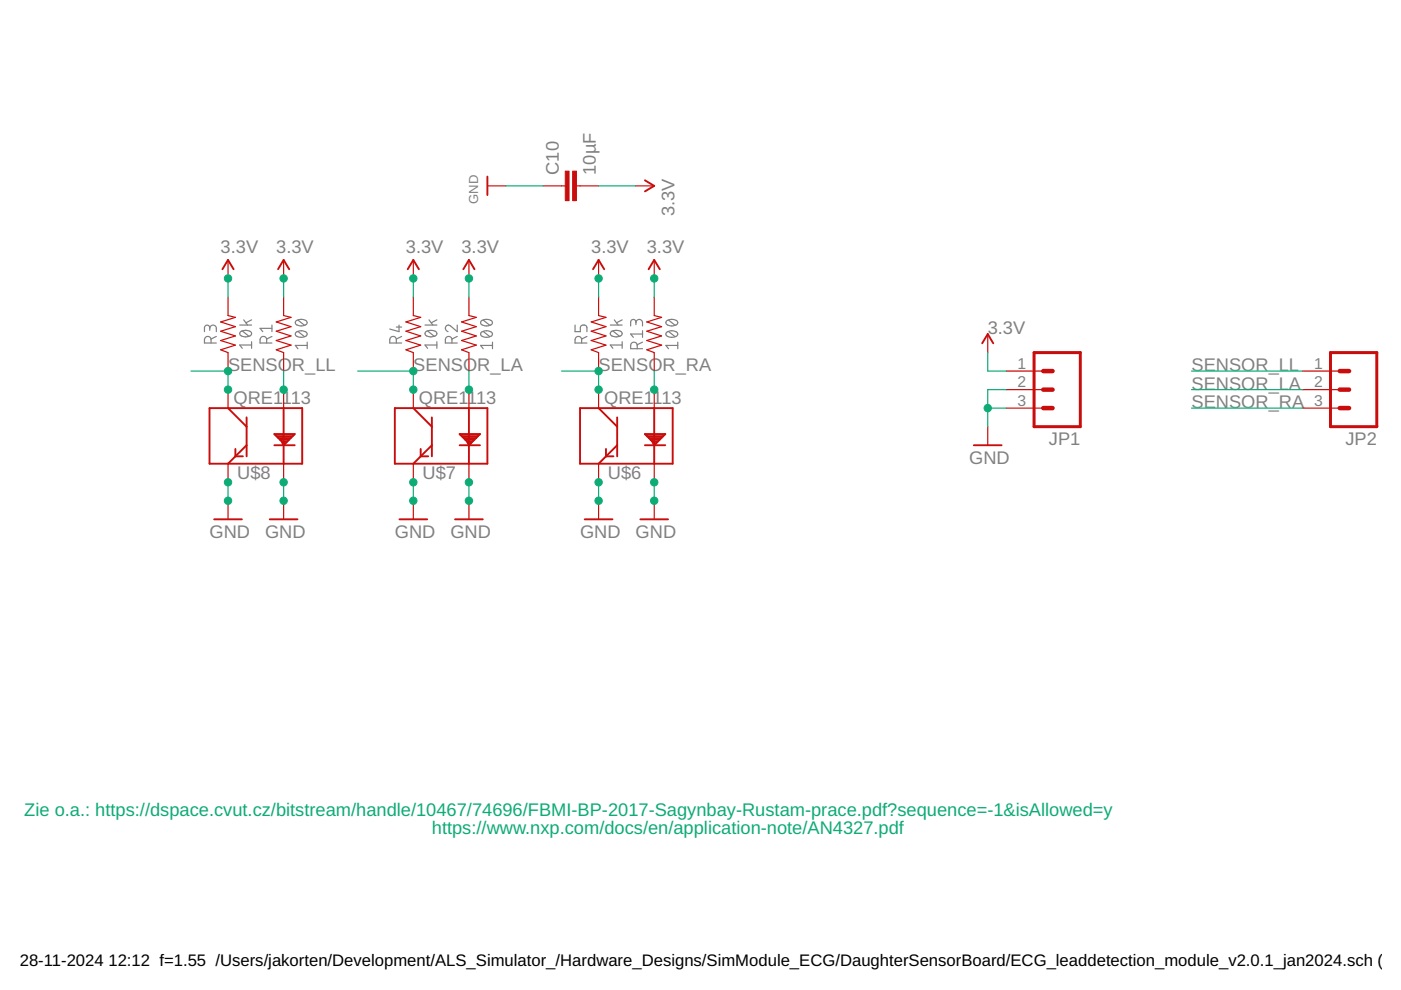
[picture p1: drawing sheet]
<svg xmlns="http://www.w3.org/2000/svg" width="297mm" height="210mm" viewBox="0 0 297 210" stroke-linecap="round" stroke-linejoin="round" font-family="sans-serif">
<g fill="none" stroke="#808080" stroke-width=".25">
<path d="M44.5 69.6a.7 .7 0 0 1 .7-.7 .7 .7 0 0 1 .7 .7v.7M44.5 70v-.5a.56 .56 0 0 0-.6-.6 .56 .56 0 0 0-.6 .6v.8M44.7 72.7v-.7a.7 .7 0 0 0-.7-.7 .7 .7 0 0 0-.7 .7v.7h2.6M45.9 71.3l-1.2 .6M50.8 68.9h2.5M50.9 70.4a1.81 1.81 0 0 1 2.4 .2v.1a1.54 1.54 0 0 1-2.3 .4l-.2-.2zM51.4 70.2l1.4 1.1M51.7 67.8l.8 1.1M53.3 73.2h-2.5l.6 .7M53.3 72.5v1.4M53.3 67.8l-1.1 .6M56.5 72.7v-.7a.7 .7 0 0 0-.7-.7 .7 .7 0 0 0-.7 .7v.7h2.6"/>
<path d="M57.7 71.3l-1.2 .6M57.7 69.6h-2.6l.6 .7M57.7 68.9v1.4M62.7 70.5a1.6 1.6 0 0 1 2.4 .3 1.54 1.54 0 0 1-2.3 .4l-.2-.2zM62.7 68.1a1.78 1.78 0 0 1 2.4 .1v.2a1.54 1.54 0 0 1-2.5 .2zM63.2 70.3l1.4 1.1M63.2 67.9l1.4 1.1M65.1 73.2h-2.5l.6 .7M65.1 72.5v1.4M84 72.7v-.7a.7 .7 0 0 0-.7-.7 .7 .7 0 0 0-.7 .7v.7h2.6M84 69.3h1.2M84.6 68.9v1.4l-2-.5"/>
<path d="M85.2 71.3l-1.2 .6M90.1 68.9h2.5M90.2 70.4a1.81 1.81 0 0 1 2.4 .2v.1a1.54 1.54 0 0 1-2.3 .4l-.2-.2zM90.7 70.2l1.4 1.1M91 67.8l.8 1.1M92.6 73.2h-2.5l.6 .7M92.6 72.5v1.4M92.6 67.8l-1.2 .6M95.8 72.7v-.7a.7 .7 0 0 0-.7-.7 .7 .7 0 0 0-.7 .7v.7h2.5M96.9 68.9v1.4l-1.4-1.2a.69 .69 0 0 0-1 .2 .69 .69 0 0 0 .5 1M96.9 71.3l-1.1 .6M102 70.5a1.6 1.6 0 0 1 2.4 .3 1.54 1.54 0 0 1-2.3 .4l-.2-.2z"/>
<path d="M102 68.1a1.78 1.78 0 0 1 2.4 .1v.2a1.54 1.54 0 0 1-2.5 .2zM102.4 70.3l1.4 1.1M102.4 67.9l1.4 1.1M104.4 73.2h-2.5l.5 .7M104.4 72.5v1.4M121.9 68.9v1.4h1.1v-.8a.71 .71 0 0 1 .7-.6 .71 .71 0 0 1 .7 .6v.8M123.3 72.7v-.7a.7 .7 0 0 0-.7-.7 .7 .7 0 0 0-.7 .7v.7h2.5M124.4 71.3l-1.1 .6M129.4 68.9h2.5M129.6 70.3a1.82 1.82 0 0 1 2.3 .3v.1a1.48 1.48 0 0 1-2.5 0zM129.9 70.2l1.4 1.1M130.2 67.8l.9 1.1"/>
<path d="M131.9 73.2h-2.5l.5 .7M131.9 72.5v1.4M131.9 67.8l-1.2 .6M134.8 68.4a.7 .7 0 0 1 .7-.7 .7 .7 0 0 1 .7 .7v.7M134.8 68.8v-.5a.56 .56 0 0 0-.5-.6 .56 .56 0 0 0-.6 .6v.8M135.1 73.9a1.29 1.29 0 0 0-.3-1.2l-.4-.2-.4 .2a1.21 1.21 0 0 0-.3 1.2h2.5M136.2 72.5l-1.1 .6M136.2 70.8h-2.5l.6 .7M136.2 70.1v1.4M141.3 70.5a1.6 1.6 0 0 1 2.4 .3 1.54 1.54 0 0 1-2.3 .4l-.2-.2zM141.4 68a1.78 1.78 0 0 1 2.3 .2v.2a1.54 1.54 0 0 1-2.5 .2zM141.7 70.3l1.4 1.1"/>
<path d="M141.7 67.9l1.4 1.1M143.7 73.2h-2.5l.5 .7M143.7 72.5v1.4"/>
</g>
<path d="M219.2 74.8h9.8v15.7h-9.8zM282.1 74.8h9.8v15.7h-9.8z" fill="none" stroke="#c90d0c" stroke-width=".63"/>
<path d="M221.2 78.7h2M284.1 78.7h1.9M221.2 86.5h2M221.2 82.6h2M284.1 86.5h1.9M284.1 82.6h1.9" fill="none" stroke="#c90d0c" stroke-width=".95"/>
<g fill="none" stroke="#c90d0c" stroke-width=".25">
<path d="M103.3 39.4h4M115.1 39.4h4.7M122.2 39.4h4.7M134.8 39.4h3.9M48.3 55.1v3.9M60.1 55.1v3.9M87.6 55.1v3.9M99.4 55.1v3.9M126.9 55.1v3.9M138.7 55.1v3.9M48.3 63v3.9l1.6 .4-3.1 1 3.1 1-3.1 .9 3.1 1-3.1 1 3.1 1-3.1 1 1.5 .6v3.9M60.1 63v3.9l1.6 .4-3.1 1 3.1 1-3.1 .9 3.1 1-3.1 1 3.1 1-3.1 1 1.5 .6v3.9"/>
<path d="M87.6 63v3.9l1.6 .4-3.1 1 3.1 1-3.1 .9 3.1 1-3.1 1 3.1 1-3.1 1 1.5 .6v3.9M99.4 63v3.9l1.6 .4-3.1 1 3.1 1-3.1 .9 3.1 1-3.1 1 3.1 1-3.1 1 1.5 .6v3.9M126.9 63v3.9l1.6 .4-3.2 1 3.2 1-3.2 .9 3.2 1-3.2 1 3.2 1-3.2 1 1.6 .6v3.9M138.7 63v3.9l1.6 .4-3.2 1 3.2 1-3.2 .9 3.2 1-3.2 1 3.2 1-3.2 1 1.6 .6v3.9M209.4 70.8v4M213.3 78.7h7.9M276.2 78.7h7.9M48.3 82.6v3.9M48.3 98.3v4M60.1 82.6v3.9M60.1 98.3v4M87.6 82.6v3.9"/>
<path d="M87.6 98.3v4M99.4 82.6v3.9M99.4 98.3v4M126.9 82.6v3.9M126.9 98.3v4M138.7 82.6v3.9M138.7 98.3v4M209.4 90.5v3.9M213.3 82.6h7.9M213.3 86.5h7.9M276.2 82.6h7.9M276.2 86.5h7.9"/>
<path d="M48.3 106.2v3.9M60.1 106.2v3.9M87.6 106.2v3.9M99.4 106.2v3.9M126.9 106.2v3.9M138.7 106.2v3.9"/>
</g>
<g fill="none" stroke="#c90d0c" stroke-width=".4">
<path d="M103.3 37.4v4M136.7 38.2l2 1.2-2 1.2M47.2 57.1l1.1-2 1.2 2M58.9 57.1l1.2-2 1.2 2M86.4 57.1l1.2-2 1.2 2M98.2 57.1l1.2-2 1.2 2M125.7 57.1l1.2-2 1.2 2M137.5 57.1l1.2-2 1.2 2M208.2 72.8l1.2-2 1.2 2M44.4 86.5h19.7v11.8h-19.7zM48.3 86.5l4 4M49.9 96.8h1.6"/>
<path d="M49.9 96.8l-1.6 1.5M49.9 95.2v1.6M52.3 88.5v8.3M52.3 94.4l-2.4 2.4M58.2 94.4h4.3M58.2 92h4.3l-2.4 2.4-.4-.8zM58.3 92.2h4.1M58.7 92.5h3.3M59 92.9h2.7M59.4 93.2h1.9M59.7 93.6h1.2M59.9 94h.7"/>
<path d="M60.1 94.3h.1M60.1 86.5v11.8M83.7 86.5h19.6v11.8h-19.6zM87.6 86.5l4 4M89.2 96.8h1.6M89.2 96.8l-1.6 1.5M89.2 95.2v1.6M91.6 88.5v8.3M91.6 94.4l-2.4 2.4M97.5 94.4h4.3M97.5 92h4.3l-2.4 2.4-.4-.8zM97.6 92.2h4.1"/>
<path d="M97.9 92.5h3.4M98.3 92.9h2.6M98.7 93.2h1.9M99 93.6h1.2M99.2 94h.6M99.4 94.3h.1M99.4 86.5v11.8M123 86.5h19.6v11.8h-19.6zM126.9 86.5l4 4M128.5 96.8l-1.6 1.5M128.5 96.8h1.6M128.5 95.2v1.6"/>
<path d="M130.9 88.5v8.3M130.9 94.4l-2.4 2.4M136.7 94.4h4.4M136.7 92h4.4l-2.4 2.4-.4-.8zM136.9 92.2h4M137.2 92.5h3.4M137.6 92.9h2.6M137.9 93.2h1.9M138.3 93.6h1.2M138.5 94h.6M138.7 94.3h.1M138.7 86.5v11.8"/>
<path d="M206.5 94.4h5.9M45.4 110.1h5.9M57.2 110.1h5.9M84.7 110.1h5.9M96.5 110.1h5.9M124 110.1h5.9M135.8 110.1h5.8"/>
</g>
<g fill="#c90d0c" stroke="#c90d0c" stroke-width=".21">
<path d="M121.4 36.3h.8v6.2h-.8z"/>
<path d="M119.8 36.3h.8v6.2h-.8z"/>
</g>
<g fill="none" stroke="#0dab76" stroke-width=".25">
<path d="M107.3 39.4h7.8M126.9 39.4h7.9M48.3 59v4M60.1 59v4M87.6 59v4M99.4 59v4M126.9 59v4M138.7 59v4M40.5 78.7h7.8v3.9M60.1 78.7v3.9M75.8 78.7h11.8v3.9M99.4 78.7v3.9"/>
<path d="M119.1 78.7h7.8v3.9M138.7 78.7v3.9M209.4 74.8v3.9h3.9M252.6 78.7h23.6M209.4 86.5h3.9M213.3 82.6h-3.9v7.9M252.6 86.5h23.6M252.6 82.6h23.6M48.3 102.3v3.9M60.1 102.3v3.9M87.6 102.3v3.9M99.4 102.3v3.9"/>
<path d="M126.9 102.3v3.9M138.7 102.3v3.9"/>
</g>
<g fill="#0dab76" stroke="#0dab76" stroke-width=".21">
<circle cx="138.7" cy="59" r=".78"/>
<circle cx="60.1" cy="59" r=".78"/>
<circle cx="99.4" cy="59" r=".78"/>
<circle cx="48.3" cy="59" r=".78"/>
<circle cx="87.6" cy="59" r=".78"/>
<circle cx="126.9" cy="59" r=".78"/>
<circle cx="209.4" cy="86.5" r=".78"/>
<circle cx="60.1" cy="102.3" r=".78"/>
<circle cx="60.1" cy="106.2" r=".78"/>
<circle cx="48.3" cy="106.2" r=".78"/>
<circle cx="48.3" cy="102.3" r=".78"/>
<circle cx="99.4" cy="102.3" r=".78"/>
<circle cx="99.4" cy="106.2" r=".78"/>
<circle cx="87.6" cy="102.3" r=".78"/>
<circle cx="87.6" cy="106.2" r=".78"/>
<circle cx="138.7" cy="102.3" r=".78"/>
<circle cx="138.7" cy="106.2" r=".78"/>
<circle cx="126.9" cy="102.3" r=".78"/>
<circle cx="126.9" cy="106.2" r=".78"/>
<circle cx="48.3" cy="82.6" r=".78"/>
<circle cx="48.3" cy="78.7" r=".78"/>
<circle cx="87.6" cy="82.6" r=".78"/>
<circle cx="87.6" cy="78.7" r=".78"/>
<circle cx="126.9" cy="82.6" r=".78"/>
<circle cx="126.9" cy="78.7" r=".78"/>
<circle cx="60.1" cy="82.6" r=".78"/>
<circle cx="99.4" cy="82.6" r=".78"/>
<circle cx="138.7" cy="82.6" r=".78"/>
</g>
<g font-size="3.9" fill="#808080">
<text x="118.5" y="37" transform="rotate(-90 118.5 37)">C10</text>
<text x="126.3" y="37" transform="rotate(-90 126.3 37)">10µF</text>
<text x="143" y="45.8" transform="rotate(-90 143 45.8)">3.3V</text>
<text x="46.8" y="53.5">3.3V</text>
<text x="58.6" y="53.5">3.3V</text>
<text x="86.1" y="53.5">3.3V</text>
<text x="97.8" y="53.5">3.3V</text>
<text x="125.3" y="53.5">3.3V</text>
<text x="137.1" y="53.5">3.3V</text>
<text x="209.4" y="70.8">3.3V</text>
<text x="48.3" y="78.7">SENSOR_LL</text>
<text x="87.6" y="78.7">SENSOR_LA</text>
<text x="126.9" y="78.7">SENSOR_RA</text>
<text x="252.6" y="78.7">SENSOR_LL</text>
<text x="252.6" y="82.6">SENSOR_LA</text>
<text x="49.5" y="85.8">QRE1113</text>
<text x="88.8" y="85.8">QRE1113</text>
<text x="128.1" y="85.8">QRE1113</text>
<text x="252.6" y="86.5">SENSOR_RA</text>
<text x="222.4" y="94.4">JP1</text>
<text x="285.2" y="94.4">JP2</text>
<text x="50.3" y="101.5">U$8</text>
<text x="89.6" y="101.5">U$7</text>
<text x="128.9" y="101.5">U$6</text>
<text x="205.5" y="98.3">GND</text>
<text x="44.4" y="114">GND</text>
<text x="56.2" y="114">GND</text>
<text x="83.7" y="114">GND</text>
<text x="95.5" y="114">GND</text>
<text x="123" y="114">GND</text>
<text x="134.8" y="114">GND</text>
</g>
<g font-size="3.9" fill="#0dab76">
<text x="5.1" y="173">Zie o.a.: https://dspace.cvut.cz/bitstream/handle/10467/74696/FBMI-BP-2017-Sagynbay-Rustam-prace.pdf?sequence=-1&amp;isAllowed=y</text>
<text x="91.6" y="176.9">https://www.nxp.com/docs/en/application-note/AN4327.pdf</text>
</g>
<g font-size="3.5">
<text x="4.2" y="204.7">28-11-2024</text>
<text x="23" y="204.7">12:12 f=1.55 /Users/jakorten/Development/ALS_Simulator_/Hardware_Designs/SimModule_ECG/DaughterSensorBoard/ECG_leaddetection_module_v2.0.1_jan2024.sch (She</text>
</g>
<g font-size="3.3" fill="#808080">
<text x="215.7" y="78.1">1</text>
<text x="215.7" y="82.1">2</text>
<text x="278.6" y="78.1">1</text>
<text x="278.6" y="82.1">2</text>
<text x="215.7" y="86">3</text>
<text x="278.6" y="86">3</text>
</g>
<text font-size="2.8" fill="#808080" x="101.4" y="43.2" transform="rotate(-90 101.4 43.2)">GND</text>
</svg>
